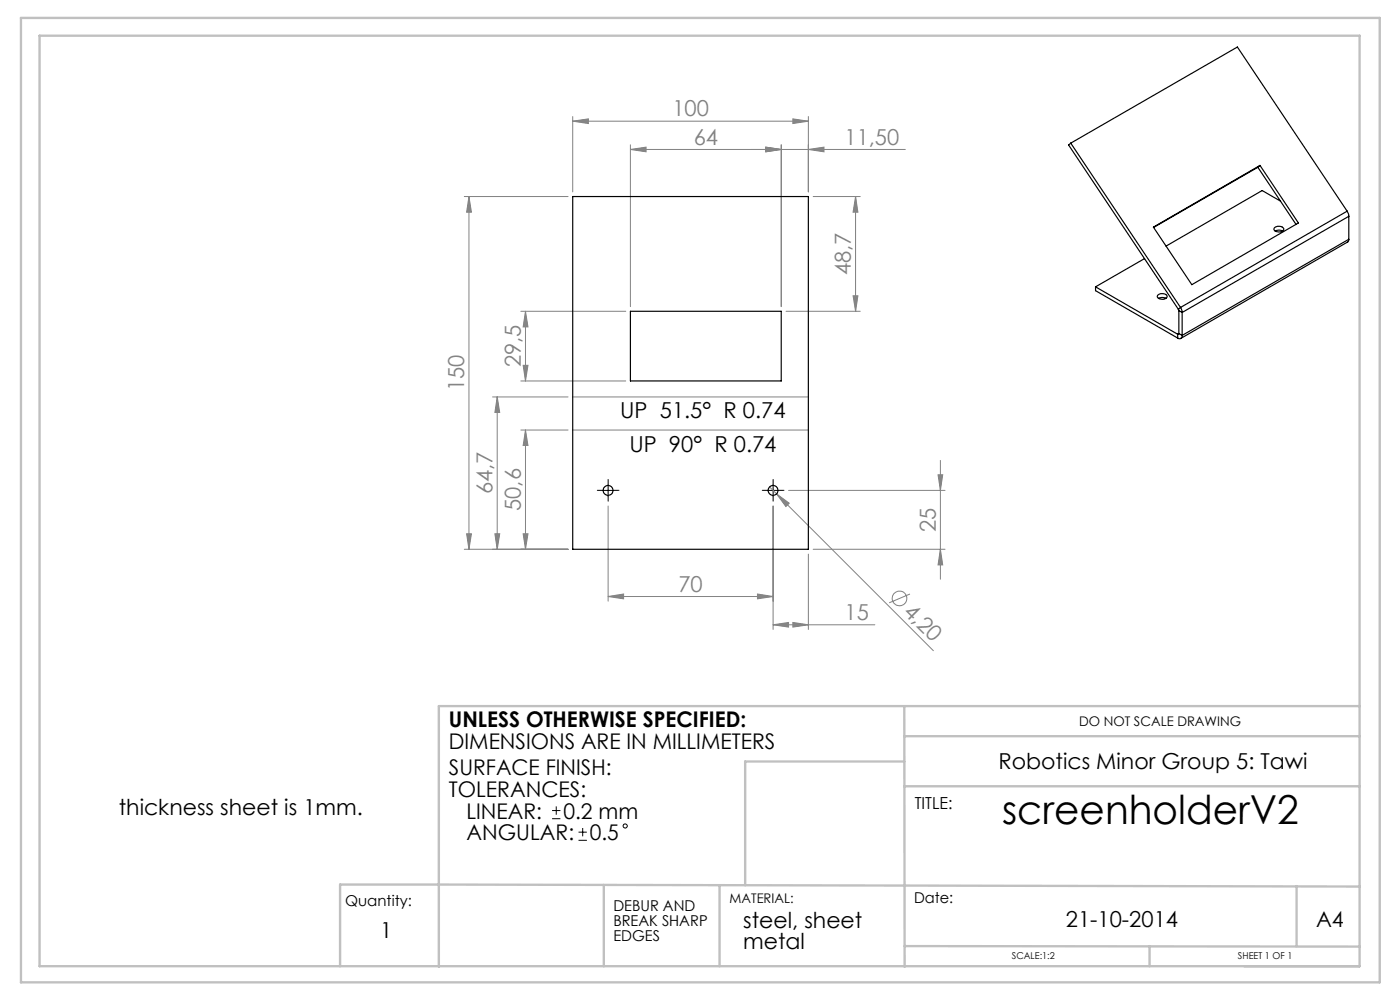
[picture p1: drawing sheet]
<svg xmlns="http://www.w3.org/2000/svg" width="297mm" height="210mm" viewBox="0 0 297 210" stroke-linecap="round" stroke-linejoin="round" font-family="sans-serif">
<g fill="none" stroke="#808080" stroke-width=".21">
<path d="M121.5 25.7l3.3-.5v1zM121.5 24.7v16M121.5 25.7h50M133.7 31.7l3.4-.5v1zM133.7 31.7h58.4M133.7 30.7v34.3M162.5 31.2l3.2 .5-3.2 .5zM165.7 30.7v34.3M168.2 25.2l3.3 .5-3.3 .5zM171.5 31.7l3.3-.5v1zM171.5 24.7v16M98.5 41.7h22"/>
<path d="M99.5 41.7l.5 3.3h-1zM99.5 41.7v74.8M172.5 41.7h10M181.5 41.7l.5 3.3h-1zM181.5 41.7v24.3M110.5 66h22.3M111 77.5h1l-.5 3.3zM111.5 66l.5 3.3h-1zM111.5 66v14.8M166.8 66h15.7M181 62.8h1l-.5 3.2zM104.5 84.2h16"/>
<path d="M105.5 84.2l.5 3.3h-1zM105.5 84.2v32.3M110.5 91.2h10M110.5 80.8h22.3M111.5 91.2l.5 3.3h-1zM111.5 91.2v25.3M121.5 84.2h50M121.5 91.2h50M199.5 97.7v25.2M98.5 116.5h22M99 113.2h1l-.5 3.3zM105 113.2h1l-.5 3.3z"/>
<path d="M111 113.2h1l-.5 3.3zM129 107.3v20.2M163.3 103.3l1.4 1.5M164 107.3v26.2M164.7 104.8l2.7 1.9-.7 .7zM164.7 104.8l33.3 33.2M167.3 104h33.2M171.5 117.5v16M172.5 116.5h28M199 100.7h1l-.5 3.3zM199.5 116.5l.5 3.3h-1zM129 126.5l3.3-.5v1z"/>
<path d="M129 126.5h35M160.7 126l3.3 .5-3.3 .5zM164 132.5l3.3-.5v1zM164 132.5h21.6M168.2 132l3.3 .5-3.3 .5zM193 126l-4.4 1.9"/>
<circle cx="190.8" cy="126.9" r="1.56"/>
</g>
<g fill="none" stroke="#000" stroke-width=".21">
<path d="M127.7 104h2.5M129 102.8v2.5M162.7 104h2.5M164 102.8v2.5M117.1 173.7h1.8M117.1 171.9h1.8M118 171.1v1.7M122.7 178.3h1.8M122.7 176.5h1.8M123.6 175.6v1.8"/>
<circle cx="132.6" cy="175.2" r=".44"/>
</g>
<path d="M127.8 104h-1.1M129 102.8v-1.1M129 105.3v1M130.3 104h1M162.8 104h-1.1M164 102.8v-1.1M164 105.3v1M165.3 104h1" fill="none" stroke="#000" stroke-width=".21" stroke-dasharray="15.2 1.3 1.3 1.3"/>
<g fill="none" stroke="#c0c0c0" stroke-width=".5">
<path d="M4.4 3.8h288.3v204.6h-288.3zM8.4 7.6h280v197.4h-280zM191.8 149.8l.1 55.3M191.8 156.2h96.6M288.4 149.8h-195.3v55.3M191.8 166.8h96.6M191.8 161.5h-33.7v26.3M128.1 187.7v17.3M152.6 187.7v17.3M275.1 188v12.7M288.4 188.1l-216.3-.5v17.4M191.9 200.7l96.5 .1"/>
<path d="M243.9 200.7v4.3"/>
</g>
<g fill="#808080">
<path d="M164.7 104.8l2.7 1.9-.7 .7z"/>
<path d="M121.5 25.7l3.3-.5v1zM168.2 25.2l3.3 .5-3.3 .5zM162.5 31.2l3.2 .5-3.2 .5zM171.5 31.7l3.3-.5v1zM164 132.5l3.3-.5v1zM168.2 132l3.3 .5-3.3 .5zM129 126.5l3.3-.5v1zM160.7 126l3.3 .5-3.3 .5z"/>
<path d="M181 62.8h1l-.5 3.2zM181.5 41.7l.5 3.3h-1z"/>
<path d="M99.5 41.7l.5 3.3h-1zM99 113.2h1l-.5 3.3zM111.5 91.2l.5 3.3h-1zM111 113.2h1l-.5 3.3zM105.5 84.2l.5 3.3h-1zM105 113.2h1l-.5 3.3zM111.5 66l.5 3.3h-1zM111 77.5h1l-.5 3.3zM199 100.7h1l-.5 3.3zM199.5 116.5l.5 3.3h-1z"/>
<path d="M133.7 31.7l3.4-.5v1zM162.5 31.2l3.2 .5-3.2 .5z"/>
</g>
<g fill="none" stroke="#000" stroke-width=".25">
<path d="M227.2 30.4l-.5 .4 23.3 34.8M227.2 30.4l23.2 34.8M227.2 30.4l35.3-20.4 23.3 34.8M266.8 35.5l-22.1 12.8M266.8 35.5l8.2 12.1M267.3 35.1l-.5 .4M121.5 41.7h50v74.8h-50zM242.8 54.8l-10.4 6M244.7 48.2l22.6-13.1 8.1 12.2-22.6 13.1zM270.3 48.4a1.28 1.28 0 0 1 2 .2 1.22 1.22 0 0 1-2 0zM270.5 49a1.78 1.78 0 0 1 1.6 0M271.7 42.7l-3.9-2.3-20.4 11.8"/>
<path d="M285.8 44.8l.3 1.1M285.8 44.8l-35.4 20.4M286.1 50.8l-.1 .5-35.5 20.5M286.1 45.9l-35.3 20.4M286.1 45.9v4.9M286.1 50.8l-35.3 20.3M133.7 66h32v14.8h-32zM232.4 60.8v.9l17.4 10M232.4 60.8l17.4 10.1M245.6 62.6a1.31 1.31 0 0 1 2 .3 1.25 1.25 0 0 1-2.1 0zM245.8 63.3a1.77 1.77 0 0 1 1.5 0M249.8 70.9v.8"/>
<path d="M250 65.6l.1 .3M250.1 70.8l-.3 .1M250.1 65.9l.7 .4M250.1 70.8l.7 .3M250.1 65.9v4.9M250.4 65.2l.4 1.1M250.4 65.2l-.4 .4M250.8 71.1a.58 .58 0 0 1-.3 .7 .58 .58 0 0 1-.7-.1M250.8 66.3v4.8"/>
<circle cx="129" cy="104" r="1.05"/>
<circle cx="164" cy="104" r="1.05"/>
</g>
<text font-size="8.5" x="212.6" y="174.8">screenholderV2</text>
<g font-size="4.7" fill="#808080">
<text x="142.6" y="24.7">100</text>
<text x="147.2" y="30.7">64</text>
<text x="179.2" y="30.7">11,50</text>
<text x="180.5" y="58.4" transform="rotate(-90 180.5 58.4)">48,7</text>
<text x="110.5" y="77.9" transform="rotate(-90 110.5 77.9)">29,5</text>
<text x="98.5" y="83" transform="rotate(-90 98.5 83)">150</text>
<text x="104.5" y="104.9" transform="rotate(-90 104.5 104.9)">64,7</text>
<text x="110.5" y="108.4" transform="rotate(-90 110.5 108.4)">50,6</text>
<text x="198.5" y="112.8" transform="rotate(-90 198.5 112.8)">25</text>
<text x="143.9" y="125.5">70</text>
<text x="179.2" y="131.5">15</text>
<text x="191.5" y="129.9" transform="rotate(45 191.5 129.9)">4,20</text>
</g>
<g font-size="4.7">
<text x="131.6" y="88.6">UP 51.5° R 0.74</text>
<text x="133.5" y="95.9">UP 90° R 0.74</text>
<text x="211.8" y="163.1">Robotics Minor Group 5: Tawi</text>
<text x="25.2" y="173">thickness sheet is 1mm.</text>
<text x="157.7" y="196.8">steel, sheet</text>
<text x="226.1" y="196.6">21-10-2014</text>
<text x="80.6" y="198.9">1</text>
<text x="157.7" y="201.3">metal</text>
</g>
<g font-size="4.6">
<text x="95.2" y="154.3">UNLESS OTHERWISE SPECIFIED:</text>
<text x="95.2" y="158.9">DIMENSIONS ARE IN MILLIMETERS</text>
<text x="95.2" y="164.5">SURFACE FINISH:</text>
<text x="95.2" y="169.1">TOLERANCES:</text>
<text x="98.9" y="173.7">LINEAR:</text>
<text x="119.5" y="173.7">0.2 mm</text>
<text x="99" y="178.2">ANGULAR:</text>
<text x="125.1" y="178.2">0.5</text>
<text x="279.2" y="196.6">A4</text>
</g>
<text font-size="3.5" x="194" y="171.7">TITLE:</text>
<g font-size="3.2">
<text x="193.9" y="191.5">Date:</text>
<text x="73.2" y="192.2">Quantity:</text>
<text x="130.1" y="193.2">DEBUR AND</text>
<text x="130.1" y="196.4">BREAK SHARP</text>
<text x="130.1" y="199.6">EDGES</text>
</g>
<g font-size="2.8">
<text x="228.9" y="153.9">DO NOT SCALE DRAWING</text>
<text x="154.8" y="191.5">MATERIAL:</text>
</g>
<g font-size="2">
<text x="214.7" y="203.5">SCALE:1:2</text>
<text x="262.6" y="203.5">SHEET 1 OF 1</text>
</g>
</svg>
